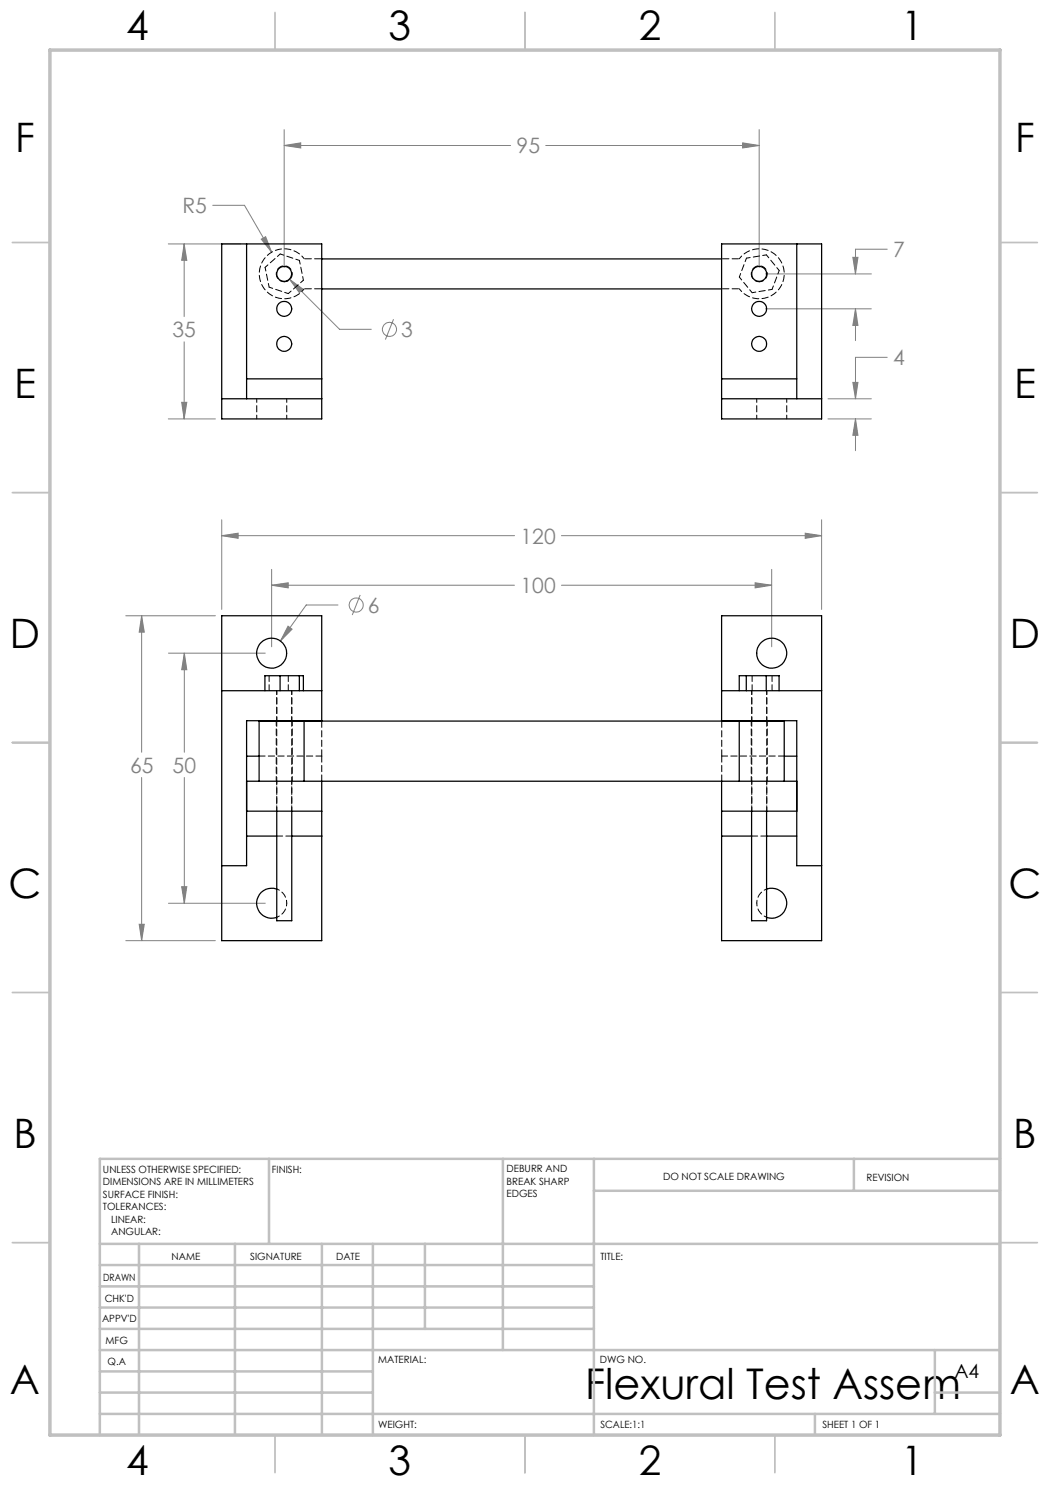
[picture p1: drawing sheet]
<svg xmlns="http://www.w3.org/2000/svg" width="210mm" height="297mm" viewBox="0 0 210 297" stroke-linecap="round" stroke-linejoin="round" font-family="sans-serif">
<g fill="none" stroke="#808080" stroke-width=".2">
<path d="M56.8 29.1l3.3-.5v1zM56.8 25.9v27.6M56.8 29.1h45.3M109.1 29.1h42.7M148.5 28.6l3.3 .5-3.3 .5zM151.8 25.9v27.6M33.7 48.8h14.3M36.8 48.8l.6 3.3h-1.1zM36.8 48.8v14.5M42.5 41.1h6.4l5.4 9.3M52.2 47.8l.9-.5 1.2 3.1zM57.9 55.8l2.7 2-.7 .7z"/>
<path d="M57.9 55.8l10 10.1h6.4M153.1 54.8h21.2M170.6 51.5h1l-.5 3.3zM177.4 49.8h-6.3v5M36.8 68.4v15.4M78.7 63.8l-1.6 4.1M153.1 61.8h21.2M165.6 79.8h8.7M170.6 76.5h1l-.5 3.3zM171.1 61.8l.5 3.3h-1zM171.1 61.8v6.3M177.4 71.5h-6.3v8.3"/>
<path d="M33.7 83.8h9.4M36.3 80.5h1.1l-.6 3.3zM165.6 83.8h8.7M171.1 83.8l.5 3.3h-1zM171.1 83.8v6.3M44.3 107.1l3.3-.5v1.1zM44.3 104v17.9M44.3 107.1h58.6M54.3 117l3.3-.4v1zM54.3 113.9v15.5M54.3 117h48.6M72 119l-1.6 4"/>
<path d="M112.3 117h42M112.3 107.1h52M151 116.6l3.3 .4-3.3 .6zM154.3 113.9v15.5M161 106.6l3.3 .5-3.3 .6zM164.3 104v17.9M25.2 123.2h17.9M28.3 123.2l.6 3.2h-1.1zM28.3 123.2v27.3M33.7 130.6h19.4M36.9 130.6l.5 3.3h-1.1zM36.9 130.6v19.9"/>
<path d="M57.6 125.2l.8 .6-2.3 2.4zM67.6 121h-6.4l-5.1 7.2M28.3 155.5v32.6M36.9 155.5v25.2M36.3 177.3h1.1l-.5 3.4zM25.2 188.1h17.9M27.8 184.9h1.1l-.6 3.2zM33.7 180.7h19.4"/>
<circle cx="77.9" cy="65.9" r="1.41"/>
<circle cx="71.2" cy="121" r="1.4"/>
</g>
<g fill="none" stroke="#c0c0c0" stroke-width=".35">
<path d="M55 2.5v7.5M105 2.5v7.5M155 2.5v7.5M2.5 48.5h7.5M200 48.5h7.5M2.5 98.5h7.5M200 98.5h7.5M2.5 148.5h7.5M200 148.5h7.5M2.5 198.5h7.5M200 198.5h7.5M2.5 248.5h7.5"/>
<path d="M200 248.5h7.5M55 287v7.5M105 287v7.5M155 287v7.5"/>
</g>
<g fill="none" stroke="#c0c0c0" stroke-width=".5">
<path d="M53.8 231.8v17M100.6 231.8v38.2M118.8 231.8v55.2M118.8 238.2h81.2M170.8 231.8v6.4M200 231.8h-180v55.2M20 248.8h180M20 257.3h98.8M20 253h98.8M27.8 248.8v38.2M47 248.8v38.2M64.4 248.8v38.2"/>
<path d="M74.6 248.8v38.2M85 248.8v17M20 265.8h98.8M20 261.5h98.8M20 278.5h54.6M20 274.3h54.6M20 270h180M187 278.5h13M187 270v12.8M20 282.8h180M163 282.8v4.2"/>
</g>
<path d="M10 10h190v277h-190z" fill="none" stroke="#c0c0c0" stroke-width=".7"/>
<path d="M57.9 55.8l2 2.7 .7-.7zM36.8 48.8l.6 3.3h-1.1zM36.3 80.5h1.1l-.6 3.3zM170.6 76.5h1l-.5 3.3zM171.1 83.8l.5 3.3h-1zM52.2 47.8l2.1 2.6-1.2-3.1zM56.8 29.1l3.3-.5v1zM148.5 28.6l3.3 .5-3.3 .5zM170.6 51.5h1l-.5 3.3zM171.1 61.8l.5 3.3h-1zM54.3 117l3.3-.4v1zM151 116.6l3.3 .4-3.3 .6zM44.3 107.1l3.3-.5v1.1zM161 106.6l3.3 .5-3.3 .6zM57.6 125.2l-1.5 3 2.3-2.4zM28.3 123.2l.6 3.2h-1.1zM27.8 184.9h1.1l-.6 3.2zM36.9 130.6l.5 3.3h-1.1zM36.3 177.3h1.1l-.5 3.4z" fill="#808080"/>
<g fill="none" stroke="#000" stroke-width=".25">
<path d="M44.3 48.8h20v35h-20zM49.3 48.8v31M64.3 51.8h80M64.3 57.8h80M144.3 48.8h20v35h-20zM159.3 48.8v31M44.3 79.8h20M49.3 75.8h15M144.3 79.8h20M144.3 75.8h15M44.3 138.1h20M53 138.1v-3h7.7v3"/>
<path d="M56 135.1v3M59.9 135.1v3M144.3 138.1h20M147.8 138.1v-3h8v3M149.3 135.1v3M153.2 135.1v3M49.3 156.2h110M49.3 151.2h2.5M55.4 144.1v.1M58.3 144.1v.1M60.8 144.2h-9v12M60.8 144.2v12"/>
<path d="M60.8 144.2h87M64.3 144.2v-21h-20v64.9h20v-31.9M64.3 144.1h-15v29h-5M144.3 144.2v-21h20v64.9h-20v-31.9M144.3 144.1h15v29h5M147.8 144.2h9v12M147.8 144.2v12M150.3 144.1v.1M153.3 144.1v.1M156.8 151.2h2.5M49.3 162.2h15M49.3 167.2h6.1"/>
<path d="M55.4 177.8a3 3 0 0 0-4.1 2.8 3 3 0 0 0 4.1 2.9M55.4 162.2v21.9h2.9v-21.9M58.3 167.2h6M144.3 162.2h15M144.3 167.2h6M150.3 162.2v21.9h3v-21.9M153.3 177.8a3 3 0 0 1 4.1 2.8 3 3 0 0 1-4.1 2.9M153.3 167.2h6"/>
<circle cx="56.8" cy="54.8" r="1.5"/>
<circle cx="151.8" cy="54.8" r="1.5"/>
<circle cx="56.8" cy="61.8" r="1.51"/>
<circle cx="56.9" cy="68.8" r="1.5"/>
<circle cx="151.8" cy="61.8" r="1.49"/>
<circle cx="151.8" cy="68.8" r="1.48"/>
<circle cx="54.3" cy="130.6" r="3"/>
<circle cx="154.3" cy="130.6" r="3"/>
</g>
<path d="M56.9 56.4a1.6 1.6 0 0 0 1.4-2.3 1.6 1.6 0 0 0-2.7-.4 1.6 1.6 0 0 0 .9 2.6l.4 .1M151.9 56.4a1.6 1.6 0 0 0 1.4-2.3 1.6 1.6 0 0 0-2.7-.4 1.6 1.6 0 0 0 .9 2.6l.4 .1" fill="none" stroke="#000" stroke-width=".2" stroke-dasharray="1.3 .6" stroke-dashoffset=".4"/>
<g fill="none" stroke="#000" stroke-width=".2" stroke-dasharray="1.3 .6" stroke-dashoffset=".5">
<path d="M53 53.5l3-2.7M53.8 57.4l-.8-3.9M56 50.8l3.9 1.3M57.7 58.7l-3.9-1.3M59.9 52.1l.8 3.9M60.7 56l-3 2.7M60.9 51.8a5 5 0 0 0-7.4-.7 5 5 0 0 0 0 7.4 5 5 0 0 0 7.4-.7M147.9 57.8a5 5 0 0 0 7.3 .7 5 5 0 0 0 0-7.4 5 5 0 0 0-7.3 .7M147.9 55.4l1.4-3.8M149.3 51.6l4-.6M150.4 58.5l-2.5-3.1M153.3 51l2.5 3.1"/>
<path d="M154.4 57.9l-4 .6M155.8 54.1l-1.4 3.8M51.4 79.8v4M151.4 79.8v4M57.4 83.8v-4M157.4 83.8v-4M55.4 138.1v6M150.4 138.1v6M55.4 156.2v6M58.4 144.1v-6M150.4 156.2v6M153.4 144.1v-6"/>
<path d="M58.4 162.2v-6M153.4 162.2v-6"/>
</g>
<path d="M64.4 51.8h-3.5M64.4 57.8h-3.5M147.9 51.8h-3.5M147.9 57.8h-3.5" fill="none" stroke="#000" stroke-width=".2" stroke-dasharray="1.3 .6" stroke-dashoffset="-.2"/>
<path d="M153.4 177.8a3 3 0 0 0-2 2.8M55.4 183.5a3 3 0 0 0 2-2.9M57.4 180.6a3 3 0 0 0-2-2.8M151.4 180.6a3 3 0 0 0 2 2.9" fill="none" stroke="#000" stroke-width=".2" stroke-dasharray="1.3 .6" stroke-dashoffset=".7"/>
<path d="M64.4 144.2v7M64.4 151.2v5M144.4 151.2v-7M144.4 151.2v5" fill="none" stroke="#000" stroke-width=".2" stroke-dasharray="1.3 .6"/>
<path d="M53.8 135.1v3M57.7 135.1v3M150.4 135.1v3M154.4 135.1v3M51.9 151.2h12.5M144.4 151.2h12.5M58.4 167.2h-3M153.4 167.2h-3" fill="none" stroke="#000" stroke-width=".2" stroke-dasharray="1.3 .6" stroke-dashoffset=".1"/>
<path d="M55.3 144.2v12M58.5 156.2v-12M150.3 144.2v12M153.5 156.2v-12" fill="none" stroke="#000" stroke-width=".2" stroke-dasharray="1.3 .6" stroke-dashoffset=".3"/>
<path d="M55.4 144.2v18M150.4 144.2v18M58.4 162.2v-18M153.4 162.2v-18" fill="none" stroke="#000" stroke-width=".2" stroke-dasharray="1.3 .6" stroke-dashoffset=".2"/>
<text font-size="8.5" x="117" y="279.7">Flexural Test Assem</text>
<g font-size="8.1">
<text x="25.2" y="8">4</text>
<text x="77.7" y="8">3</text>
<text x="127.7" y="8">2</text>
<text x="180.2" y="8">1</text>
<text x="3" y="30.4">F</text>
<text x="203" y="30.4">F</text>
<text x="2.8" y="79.6">E</text>
<text x="202.8" y="79.6">E</text>
<text x="2" y="129.6">D</text>
<text x="202" y="129.6">D</text>
<text x="1.7" y="179.6">C</text>
<text x="201.7" y="179.6">C</text>
<text x="2.7" y="229.6">B</text>
<text x="202.7" y="229.6">B</text>
<text x="2" y="278.9">A</text>
<text x="202" y="278.9">A</text>
<text x="25.2" y="295">4</text>
<text x="77.7" y="295">3</text>
<text x="127.7" y="295">2</text>
<text x="180.2" y="295">1</text>
</g>
<g font-size="4.2" fill="#808080">
<text x="103.3" y="30.7">95</text>
<text x="36.5" y="42.6">R5</text>
<text x="178.6" y="51.4">7</text>
<text x="34.5" y="67.4">35</text>
<text x="80.2" y="67.4">3</text>
<text x="178.6" y="73.1">4</text>
<text x="104.1" y="108.7">120</text>
<text x="104.1" y="118.6">100</text>
<text x="73.6" y="122.5">6</text>
<text x="26" y="154.6">65</text>
<text x="34.5" y="154.6">50</text>
</g>
<text font-size="3.9" x="190.9" y="275.5">A4</text>
<g font-size="2">
<text x="20.6" y="234.6">UNLESS OTHERWISE SPECIFIED:</text>
<text x="20.6" y="237.1">DIMENSIONS ARE IN MILLIMETERS</text>
<text x="20.6" y="239.6">SURFACE FINISH:</text>
<text x="54.4" y="234.6">FINISH:</text>
<text x="101.3" y="234.5">DEBURR AND</text>
<text x="101.3" y="237">BREAK SHARP</text>
<text x="101.3" y="239.5">EDGES</text>
<text x="132.6" y="236">DO NOT SCALE DRAWING</text>
<text x="173.3" y="236.2">REVISION</text>
<text x="20.6" y="242.1">TOLERANCES:</text>
<text x="22.2" y="244.6">LINEAR:</text>
<text x="22.2" y="247.1">ANGULAR:</text>
<text x="34.3" y="252">NAME</text>
<text x="50" y="251.9">SIGNATURE</text>
<text x="67.2" y="251.9">DATE</text>
<text x="120.1" y="251.9">TITLE:</text>
<text x="20.6" y="256.1">DRAWN</text>
<text x="20.9" y="260.3">CHK'D</text>
<text x="20.4" y="264.4">APPV'D</text>
<text x="21.1" y="268.8">MFG</text>
<text x="21.5" y="273">Q.A</text>
<text x="75.6" y="272.5">MATERIAL:</text>
<text x="120" y="272.5">DWG NO.</text>
<text x="75.6" y="285.5">WEIGHT:</text>
<text x="120.1" y="285.6">SCALE:1:1</text>
<text x="164.5" y="285.6">SHEET 1 OF 1</text>
</g>
</svg>
